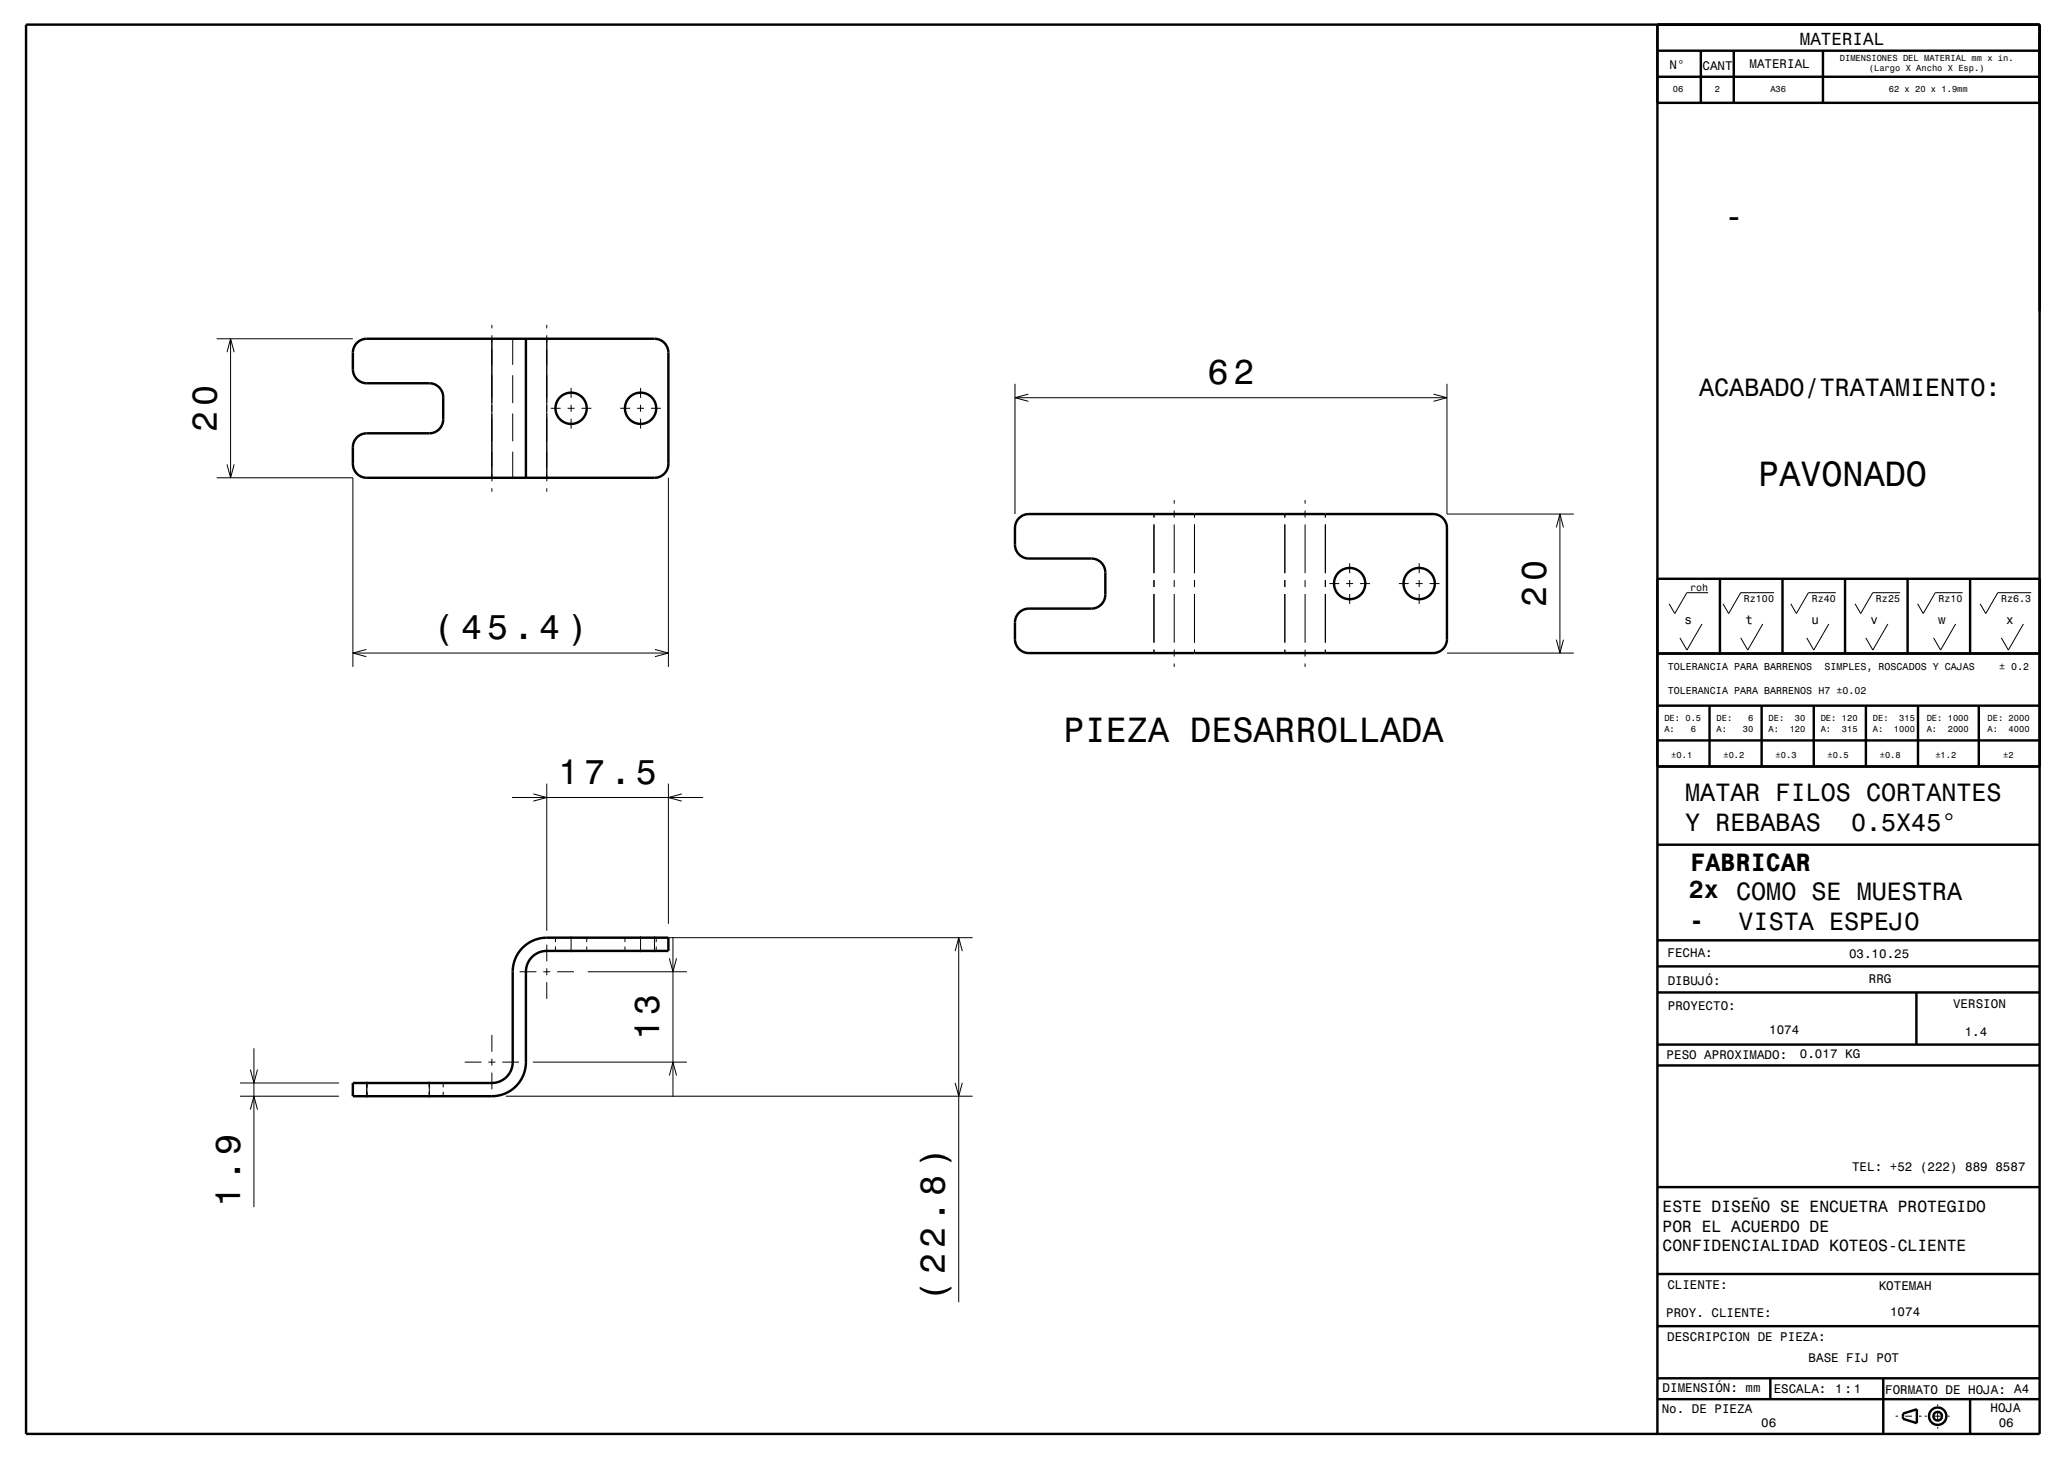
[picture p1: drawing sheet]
<svg xmlns="http://www.w3.org/2000/svg" width="297mm" height="210mm" viewBox="0 0 297 210" stroke-linecap="round" stroke-linejoin="round" font-family="sans-serif">
<g fill="none" stroke="#000" stroke-width=".14">
<path d="M31.2 48.7h19.6M32.7 50.7l.5-2 .5 2M33.2 48.7v20M70.8 46.7v.5M70.8 48.2v21M73.8 48.7v3.8M73.8 54v4M73.8 59.5v4M78.7 46.7v.5M78.7 48.2v21M79.3 58.7h1.4M81.7 58.7h1"/>
<path d="M82.2 55.8v1.4M82.2 58.2v1M83.7 58.7h1.4M89.3 58.7h1.4M91.7 58.7h1M92.2 55.8v1.4M92.2 58.2v1M93.7 58.7h1.4M146 55.2v18.7M146 57.2h62.2M148 56.7l-2 .5 2 .5M206.3 56.7l1.9 .5-1.9 .5"/>
<path d="M208.2 55.2v18.7h18.3M31.2 68.7h19.6v27.2M32.7 66.8l.5 1.9 .5-1.9M70.8 70.2v.5M73.8 65v3.7M78.7 70.2v.5M82.2 60.2v1.5M92.2 60.2v1.5M96.2 68.7v27.2M166 73.9v.5M166 75.4v7M169 71.9v.5"/>
<path d="M169 73.4v1M169 75.4v7M171.9 73.9v.5M171.9 75.4v7M184.9 73.9v.5M184.9 75.4v7M187.8 71.9v.5M187.8 73.4v1M187.8 75.4v7M190.7 73.9v.5M190.7 75.4v7M223.9 75.9l.6-2 .5 2"/>
<path d="M224.5 73.9v20M50.8 93.9h45.4M52.7 93.4l-1.9 .5 1.9 .6M94.2 93.4l2 .5-2 .6M166 83.4v1M166 85.4v7M166 93.4v.5M169 83.4v1M169 85.4v7M169 93.4v1M169 95.4v.5M171.9 83.4v1"/>
<path d="M171.9 85.4v7M171.9 93.4v.5M184.9 83.4v1M184.9 85.4v7M184.9 93.4v.5M187.8 83.4v1M187.8 85.4v7M187.8 93.4v1M187.8 95.4v.5M190.7 83.4v1M190.7 85.4v7M190.7 93.4v.5"/>
<path d="M191.3 83.9h1.4M193.7 83.9h1M194.2 81v1.4M194.2 83.4v1M194.2 85.4v1.5M195.7 83.9h1.4M201.3 83.9h1.4M203.7 83.9h1M204.2 81v1.4M204.2 83.4v1M204.2 85.4v1.5M205.7 83.9h1.4"/>
<path d="M208.2 93.9h18.3M223.9 92l.6 1.9 .5-1.9M244.9 89.8l-2.2 3.7-1-1.7M245.8 85.3h-3.1l-1.7 3-.8-1.4M253.7 89.8l-2.2 3.7-1-1.7M255.3 85.3h-4.8l-1.8 3-.8-1.4M263.2 89.8l-2.2 3.7-1-1.7M264.2 85.3h-4l-1.7 3-.8-1.4M271.7 89.8l-2.2 3.7-1-1.7M273.4 85.3h-3.9l-1.8 3-.8-1.4M281.4 89.8l-2.2 3.7-1-1.7M282.4 85.3h-3.9l-1.8 3-.8-1.4"/>
<path d="M291.2 89.8l-2.2 3.7-1-1.7M292.3 85.3h-4.8l-1.8 3-.8-1.4M73.7 114.7h27.5M76.7 114.2l2 .5-2 .5M78.7 112.7v21.2M96.2 112.7v20.2M98.1 114.2l-1.9 .5 1.9 .5M74.8 139.8h2.4M78.2 139.8h1M78.7 135.9v2.4M78.7 139.3v1M79.9 134.9v.6"/>
<path d="M79.9 136.1v.7M80.2 139.8h2.4M82.2 134.7v2.3M84.4 134.9v.6M84.4 136.1v.7M84.6 139.8h14.2M89.9 134.9v.6M89.9 136.1v.7M92.2 134.7v2.3M94.2 134.7v2.3M94.4 134.9v.6M94.4 136.1v.7"/>
<path d="M96.2 134.9h43.8M96.3 137.8l.5 2 .6-2M96.8 134.8v23M137.4 136.8l.6-1.9 .5 1.9M138 134.9v52.4M34.5 157.7h14.3M34.5 155.8h14.3M36 153.8l.5 2 .6-2M36 159.6l.5-1.9 .6 1.9M36.5 150.8v22.8M52.8 155.6v2.3M61.8 155.6v2.3"/>
<path d="M63.8 155.8v.6M63.8 157v.7M66.9 152.8h2.4M70.3 152.8h1M70.8 148.9v2.4M70.8 152.3v1M70.8 154.3v2.4M72.3 152.8h2.4M72.8 157.7h67.2M76.7 152.8h22.1M78.7 141.3v2.4M96.3 154.7l.5-1.9 .6 1.9"/>
<path d="M137.4 155.7l.6 2 .5-2M272.8 203.7h.3M274.1 203.7h1M276.1 203.7h.4M277 203.7h.3M278.3 203.7h1M278.8 202v.2M278.8 203.2v1M278.8 205.2v.3M280.3 203.7h.2"/>
</g>
<g fill="none" stroke="#000" stroke-width=".35">
<path d="M3.8 3.5h289.7v202.8h-289.7zM238.5 3.5v202.8M238.5 11h55M238.5 7.3h55M244.7 7.3v7.5M249.5 7.3v7.5M262.3 7.3v7.5M293.5 7.3v7.5h-55M293.5 3.5v3.8M51.4 49.3l.6-.4 .8-.2h41.4a2 2 0 0 1 2 2v16a2.01 2.01 0 0 1-2 2h-41.4a2 2 0 0 1-2-2v-2.4a2.01 2.01 0 0 1 2-2h9a2 2 0 0 0 2-2v-3.2a2 2 0 0 0-2-2h-9a2 2 0 0 1-2-2v-2.8l.2-.4zM75.7 48.7v20M146.7 74.5l.6-.4 .8-.2h58.1a2 2 0 0 1 2 2v16a2 2 0 0 1-2 2h-58.1a2 2 0 0 1-2.1-2v-2.4a2 2 0 0 1 2.1-2h8.9a2 2 0 0 0 2-2v-3.2a2 2 0 0 0-2-2h-8.9a2 2 0 0 1-2.1-2l.1-2.8 .1-.4z"/>
<path d="M238.5 94h55M238.5 83.3h55M247.5 83.3v10.7M256.5 83.3v10.7M265.5 83.3v10.7M274.5 83.3v10.7M283.5 83.3v10.7M238.5 110.3h55M238.5 101.5h55M238.5 106.5h55M246 101.5v8.8M253.5 101.5v8.8"/>
<path d="M261 101.5v8.8M268.5 101.5v8.8M276 101.5v8.8M284.7 101.5v8.8M238.5 135.3h55M238.5 139h55M238.5 121.5h55M50.8 155.8h20a3 3 0 0 0 3-3v-13a4.9 4.9 0 0 1 4.9-4.9h17.5v1.9h-17.5a2.99 2.99 0 0 0-3 3v13a4.9 4.9 0 0 1-4.9 4.9h-20zM238.5 142.8h55M238.5 153.3h55M238.5 150.3h55M275.8 142.8v7.5"/>
<path d="M238.5 170.8h55M238.5 198.3h55M238.5 190.8h55M238.5 183.3h55M254.7 198.3v3M271 198.3v8M238.5 201.3h55M273.8 203.3l2-.6v2l-2-.6zM283.5 201.3v5"/>
<circle cx="82.2" cy="58.7" r="2.25"/>
<circle cx="92.2" cy="58.7" r="2.25"/>
<circle cx="194.2" cy="83.9" r="2.25"/>
<circle cx="204.2" cy="83.9" r="2.25"/>
<circle cx="278.8" cy="203.7" r="1.25"/>
<circle cx="278.8" cy="203.7" r=".63"/>
</g>
<g font-size="5">
<text x="248" y="32.9">-</text>
<text x="173.7" y="55.2">62</text>
<text x="31.2" y="62.1" transform="rotate(-90 31.2 62.1)">20</text>
<text x="253" y="69.9">PAVONADO</text>
<text x="222.5" y="87.3" transform="rotate(-90 222.5 87.3)">20</text>
<text x="62.3" y="91.9">( 45.4 )</text>
<text x="153" y="106.8">PIEZA DESARROLLADA</text>
<text x="80.3" y="112.7">17.5</text>
<text x="94.8" y="149.7" transform="rotate(-90 94.8 149.7)">13</text>
<text x="34.5" y="173.6" transform="rotate(-90 34.5 173.6)">1.9</text>
<text x="136" y="187.3" transform="rotate(-90 136 187.3)">( 22.8 )</text>
</g>
<g font-size="3.6">
<text x="244.5" y="57">ACABADO/TRATAMIENTO:</text>
<text x="242.5" y="115.2">MATAR FILOS CORTANTES</text>
<text x="242.5" y="119.5">Y REBABAS</text>
<text x="266.4" y="119.5">0.5X45°</text>
<text x="243.3" y="125.2">FABRICAR</text>
<text x="243" y="129.2">2x COMO SE MUESTRA</text>
<text x="243.1" y="133.7">-</text>
<text x="250.2" y="133.7">VISTA ESPEJO</text>
</g>
<text font-size="2.5" x="259" y="6.5">MATERIAL</text>
<g font-size="2.3">
<text x="239.2" y="174.4">ESTE DISEÑO SE ENCUETRA PROTEGIDO</text>
<text x="239.2" y="177.2">POR EL ACUERDO DE</text>
<text x="239.2" y="180">CONFIDENCIALIDAD KOTEOS-CLIENTE</text>
</g>
<g font-size="1.8">
<text x="240.2" y="9.9">N°</text>
<text x="245" y="10">CANT</text>
<text x="251.7" y="9.8">MATERIAL</text>
<text x="242.4" y="89.8">s</text>
<text x="251.2" y="89.8">t</text>
<text x="260.7" y="89.8">u</text>
<text x="269.2" y="89.8">v</text>
<text x="278.9" y="89.8">w</text>
<text x="288.7" y="89.8">x</text>
<text x="240" y="137.7">FECHA:</text>
<text x="266.1" y="137.8">03.10.25</text>
<text x="240" y="141.6">DIBUJÓ:</text>
<text x="268.9" y="141.5">RRG</text>
<text x="240" y="145.2">PROYECTO:</text>
<text x="254.6" y="148.7">1074</text>
<text x="281" y="145">VERSION</text>
<text x="282.7" y="149">1.4</text>
<text x="239.8" y="152.3">PESO APROXIMADO:</text>
<text x="259" y="152.2">0.017 KG</text>
<text x="266.5" y="168.4">TEL: +52 (222) 889 8587</text>
<text x="239.9" y="185.4">CLIENTE:</text>
<text x="270.3" y="185.5">KOTEMAH</text>
<text x="239.8" y="189.4">PROY. CLIENTE:</text>
<text x="272" y="189.4">1074</text>
<text x="239.9" y="192.9">DESCRIPCION DE PIEZA:</text>
<text x="260.3" y="195.9">BASE FIJ POT</text>
<text x="239.1" y="203.2">No. DE PIEZA</text>
<text x="239.2" y="200.3">DIMENSIÓN: mm</text>
<text x="255.2" y="200.3">ESCALA:</text>
<text x="264.1" y="200.4">1:1</text>
<text x="271.3" y="200.5">FORMATO DE HOJA: A4</text>
<text x="286.4" y="203">HOJA</text>
<text x="253.4" y="205.3">06</text>
<text x="287.6" y="205.3">06</text>
</g>
<g font-size="1.4">
<text x="243.2" y="85">roh</text>
<text x="250.9" y="86.6">Rz100</text>
<text x="260.7" y="86.6">Rz40</text>
<text x="269.9" y="86.6">Rz25</text>
<text x="278.9" y="86.6">Rz10</text>
<text x="287.9" y="86.6">Rz6.3</text>
<text x="240" y="96.4">TOLERANCIA PARA BARRENOS</text>
<text x="240" y="99.8">TOLERANCIA PARA BARRENOS H7 ±0.02</text>
<text x="262.5" y="96.4">SIMPLES, ROSCADOS Y CAJAS</text>
<text x="287.6" y="96.4">± 0.2</text>
</g>
<g font-size="1.3">
<text x="264.7" y="8.8">DIMENSIONES DEL MATERIAL mm x in.</text>
<text x="268.9" y="10.3">(Largo X Ancho X Esp.)</text>
<text x="240.7" y="13.3">06</text>
<text x="246.7" y="13.3">2</text>
<text x="254.7" y="13.3">A36</text>
<text x="271.8" y="13.2">62 x 20 x 1.9mm</text>
<text x="239.5" y="103.7">DE: 0.5</text>
<text x="239.5" y="105.2">A:</text>
<text x="243.3" y="105.2">6</text>
<text x="247" y="103.7">DE:</text>
<text x="247" y="105.2">A:</text>
<text x="250.8" y="105.2">30</text>
<text x="251.5" y="103.7">6</text>
<text x="254.5" y="103.7">DE:</text>
<text x="254.5" y="105.2">A:</text>
<text x="257.5" y="105.2">120</text>
<text x="258.3" y="103.7">30</text>
<text x="262" y="103.7">DE: 120</text>
<text x="262" y="105.2">A:</text>
<text x="265" y="105.2">315</text>
<text x="269.5" y="103.7">DE:</text>
<text x="269.5" y="105.2">A:</text>
<text x="272.5" y="105.2">1000</text>
<text x="273.3" y="103.7">315</text>
<text x="277.2" y="103.7">DE: 1000</text>
<text x="277.2" y="105.2">A:</text>
<text x="280.3" y="105.2">2000</text>
<text x="286" y="103.7">DE: 2000</text>
<text x="286" y="105.2">A:</text>
<text x="289" y="105.2">4000</text>
<text x="240.5" y="109">±0.1</text>
<text x="248" y="109">±0.2</text>
<text x="255.5" y="109">±0.3</text>
<text x="263" y="109">±0.5</text>
<text x="270.5" y="109">±0.8</text>
<text x="278.5" y="109">±1.2</text>
<text x="288.2" y="109">±2</text>
</g>
</svg>
